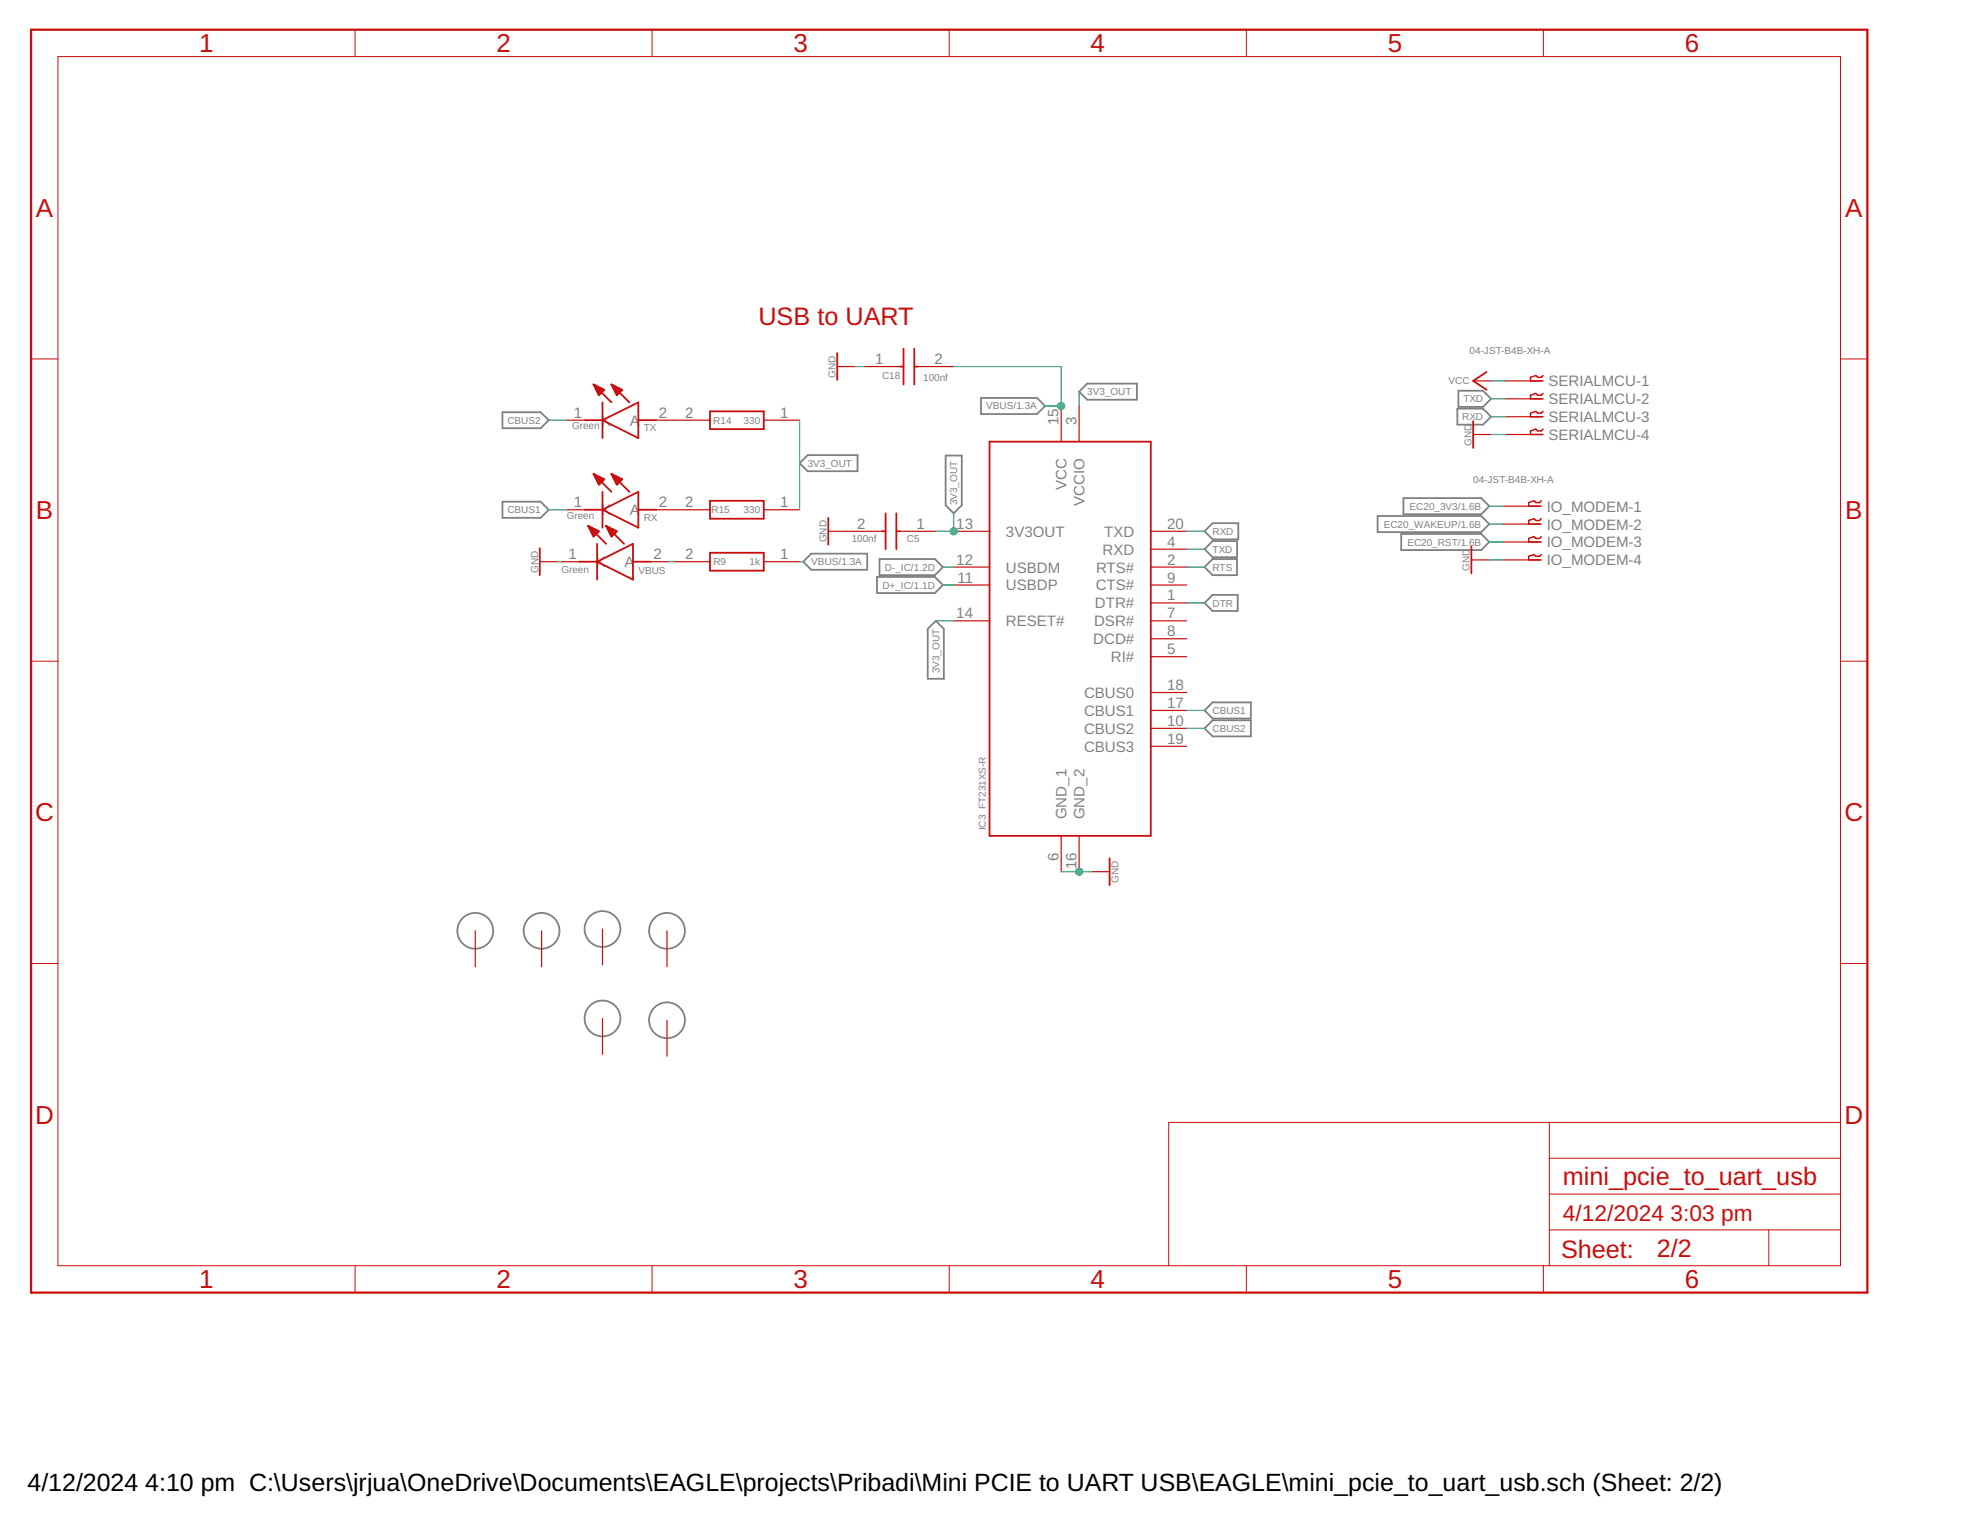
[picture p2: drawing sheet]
<svg xmlns="http://www.w3.org/2000/svg" width="279mm" height="216mm" viewBox="0 0 279 216" stroke-linecap="round" stroke-linejoin="round" font-family="sans-serif">
<g fill="none" stroke="#808080" stroke-width=".25">
<path d="M71.2 58.4h5.4l1.2 1.2-1.2 1.1h-5.4zM139.1 56.4h7.9l1.1 1.2-1.1 1.1h-7.9zM153 55.5l1.1-1.1h7.1v2.3h-7.1zM206.6 57.9h3.6l1.2 1.2-1.2 1.1h-3.6zM206.7 55.4h3.5l1.2 1.1-1.2 1.2h-3.5zM71.2 71.1h5.4l1.2 1.2-1.2 1.1h-5.4zM113.3 65.7l1.2-1.2h7.1v2.3h-7.1zM113.9 79.6l1.1-1.1h7.9v2.3h-7.9zM124.7 79.2h7.8l1.2 1.2-1.2 1.1h-7.8zM134 64.6h2.3v7l-1.1 1.2-1.2-1.2zM170.8 77.9l1.1-1.2h3.5v2.3h-3.5zM170.8 75.3l1.1-1.1h3.6v2.3h-3.6z"/>
<path d="M195.3 73.2h14.7l1.1 1.1-1.1 1.1h-14.7zM198.6 75.7h11.4l1.1 1.1-1.1 1.2h-11.4zM198.9 70.6h11.1l1.1 1.2-1.1 1.1h-11.1zM124.3 81.8h8.2l1.2 1.1-1.2 1.2h-8.2zM132.7 88l1.1 1.2v7h-2.3v-7zM170.8 80.4l1.1-1.2h3.4v2.3h-3.4zM170.8 85.5l1.1-1.2h3.6v2.3h-3.6zM170.8 100.7l1.1-1.1h5.4v2.3h-5.4zM170.8 103.3l1.1-1.2h5.4v2.3h-5.4z"/>
<circle cx="67.4" cy="132" r="2.54"/>
<circle cx="76.8" cy="132" r="2.54"/>
<circle cx="85.4" cy="131.7" r="2.54"/>
<circle cx="94.6" cy="132" r="2.54"/>
<circle cx="85.4" cy="144.4" r="2.54"/>
<circle cx="94.6" cy="144.6" r="2.54"/>
</g>
<g fill="none" stroke="#c90d0c" stroke-width=".14">
<path d="M8.2 8h252.7v171.4h-252.7zM50.3 4.2v3.8M92.4 4.2v3.8M134.6 4.2v3.8M176.7 4.2v3.8M218.8 4.2v3.8M4.4 50.9h3.8M260.9 50.9h3.8M4.4 93.7h3.8M260.9 93.7h3.8M4.4 136.6h3.8M260.9 136.6h3.8"/>
<path d="M219.6 159.1v20.3M260.9 159.1h-95.2v20.3M50.3 179.4v3.8M92.4 179.4v3.8M134.6 179.4v3.8M176.7 179.4v3.8M218.8 179.4v3.8M219.6 174.3h41.3M219.6 169.3h41.3M219.6 164.2h41.3M250.7 174.3v5.1"/>
</g>
<path d="M4.4 4.2h260.3v179h-260.3z" fill="none" stroke="#c90d0c" stroke-width=".32"/>
<g fill="none" stroke="#c90d0c" stroke-width=".25">
<path d="M82.9 59.6h2.5M84.1 54.5l2.6 2.5M84.1 54.5l.8 1.5 .8-.7M84.1 54.5l1.6 .8M84.2 54.6h.1M84.3 54.8h.5M84.4 55h.8M84.5 55.3h1.2M84.6 55.5h.8M84.8 55.7h.4M84.9 55.9h.1M85.4 59.6l5.1-2.6v5.1z"/>
<path d="M85.4 57v5.1M86.7 54.5l2.5 2.5M86.7 54.5l.7 1.5 .8-.7M86.7 54.5l1.5 .8M86.7 54.6h.2M86.8 54.8h.5M87 55h.8M87.1 55.3h1.1M87.2 55.5h.8M87.3 55.7h.5M87.4 55.9h.1M90.5 59.6h2.5"/>
<path d="M100.6 58.3h7.7v2.5h-7.7zM118.7 50.1v3.8M127.6 52h.5M128.1 49.4v5.1M129.6 49.4v5.1M129.6 52h.5M208.8 59.7v3.8M210.7 52.7l-1.9 1.3 1.9 1.3M76.5 77.7v3.8M82.1 79.6h2.5M82.9 72.3h2.5M83.4 74.5l2.5 2.6"/>
<path d="M83.4 74.5l1.5 .8-.8 .8zM83.4 74.6h.1M83.5 74.8h.4M83.6 75h.7M83.7 75.2h1.1M83.8 75.5h1M83.9 75.7h.6M84.1 75.9h.2M84.1 67.2l2.6 2.5M84.1 67.2l1.6 .7-.8 .8zM84.2 67.3h.1M84.3 67.5h.4"/>
<path d="M84.4 67.7h.8M84.5 67.9h1.1M84.6 68.2h.9M84.6 79.6l5.1-2.5v5.1zM84.6 77.1v5.1M84.7 68.4h.6M84.8 68.6h.2M85.4 72.3l5.1-2.6v5.1zM85.4 69.7v5.1M85.9 74.5l2.6 2.6M85.9 74.5l1.5 .8-.7 .8zM85.9 74.6h.1"/>
<path d="M86 74.8h.4M86.2 75h.7M86.3 75.2h1M86.4 75.5h.9M86.5 75.7h.6M86.6 75.9h.2M86.7 67.2l2.5 2.5M86.7 67.2l1.5 .7-.8 .8zM86.7 67.3h.1M86.8 67.5h.5M86.9 67.7h.8M87.1 67.9h1.1"/>
<path d="M87.2 68.2h.8M87.3 68.4h.5M87.4 68.6h.2M89.7 79.6h2.6M90.5 72.3h2.5M100.6 71h7.7v2.5h-7.7zM100.6 78.4h7.7v2.5h-7.7zM117.4 73.4v3.8M125 75.3h.5M125.5 72.8v5.1M127.1 72.8v5.1M127.1 75.3h.5"/>
<path d="M140.3 62.6h22.8v55.9h-22.8zM208.6 77.5v3.8M157.3 121.7v3.8"/>
</g>
<g fill="none" stroke="#c90d0c" stroke-width=".17">
<path d="M80.3 59.6h2.6M93 59.6h7.6M108.3 59.6h5M118.7 52h2.5M122.5 52h5.1M130.1 52h5.1M150.4 57.6v5M153 57.6v5M208.8 54h2.6M213.4 54h5.1M213.4 56.5h5.1M213.4 59.1h5.1"/>
<path d="M76.5 79.6h2.6M79.6 79.6h2.5M80.3 72.3h2.6M92.3 79.6h2.5M93 72.3h7.6M95.6 79.6h5M108.3 72.3h5M108.3 79.6h5M117.4 75.3h7.6M127.6 75.3h5.1M135.2 75.3h5.1M163.1 77.9h5.1"/>
<path d="M163.1 75.3h5.1M208.6 79.4h2.5M208.8 61.6h2.6M213.1 71.8h5.1M213.1 74.3h5.1M213.1 76.8h5.1M213.1 79.4h5.1M213.4 61.6h5.1M135.2 80.4h5.1M135.2 88h5.1M135.2 82.9h5.1M163.1 85.5h5.1"/>
<path d="M163.1 80.4h5.1M163.1 93.1h5.1M163.1 88h5.1M163.1 90.6h5.1M163.1 82.9h5.1M163.1 98.2h5.1M150.4 118.5v5.1M153 118.5v5.1M163.1 103.3h5.1M163.1 100.7h5.1M163.1 105.8h5.1M67.4 132v5"/>
<path d="M76.8 132v5M85.4 131.7v5.1M94.6 132v5M154.7 123.6h2.6M85.4 144.4v5.1M94.6 144.6v5.1"/>
</g>
<path d="M218.7 53.2l-.2 .3h-.5l-.3-.3-.7 .3v.5h1.7M218.7 55.8l-.2 .2h-.5l-.3-.2-.7 .2v.5h1.7M218.7 58.3l-.2 .3h-.5l-.3-.3-.7 .3v.5h1.7M218.5 71l-.3 .2h-.5l-.2-.2-.8 .2v.6h1.8M218.5 73.5l-.3 .3h-.5l-.2-.3-.8 .3v.5h1.8M218.5 76.1l-.3 .2h-.5l-.2-.2-.8 .2v.5h1.8M218.5 78.6l-.3 .3h-.5l-.2-.3-.8 .3v.5h1.8M218.7 60.8l-.2 .3h-.5l-.3-.3-.7 .3v.5h1.7" fill="none" stroke="#c90d0c" stroke-width=".21"/>
<g fill="none" stroke="#0dab76" stroke-width=".17">
<path d="M77.8 59.6h2.5M113.3 59.6v12.7M121.2 52h1.3M135.2 52h15.2v5.6h-2.3M153 55.5v2.1M211.4 56.5h2M211.4 59.1h2M211.4 54h2M77.8 72.3h2.5M79.1 79.6h.5M94.8 79.6h.8M113.3 79.6h.6"/>
<path d="M135.2 72.8v2.5h-2.5M168.2 75.3h2.6M168.2 77.9h2.6M211.1 79.4h2M211.1 71.8h2M211.1 74.3h2M211.1 76.8h2M211.4 61.6h2M132.7 88h2.5M133.7 80.4h1.5M133.7 82.9h1.5M168.2 80.4h2.6"/>
<path d="M168.2 85.5h2.6M168.2 100.7h2.6M168.2 103.3h2.6M150.4 123.6h4.3"/>
</g>
<g fill="#0dab76" stroke="#0dab76" stroke-width=".14">
<circle cx="153" cy="123.6" r=".51"/>
<circle cx="150.4" cy="57.6" r=".51"/>
<circle cx="135.2" cy="75.3" r=".51"/>
</g>
<g font-size="3.7" fill="#c90d0c">
<text x="28.3" y="7.4">1</text>
<text x="70.4" y="7.4">2</text>
<text x="112.5" y="7.4">3</text>
<text x="154.6" y="7.4">4</text>
<text x="196.7" y="7.4">5</text>
<text x="238.8" y="7.4">6</text>
<text x="5.1" y="30.7">A</text>
<text x="261.6" y="30.7">A</text>
<text x="5.1" y="73.6">B</text>
<text x="261.6" y="73.6">B</text>
<text x="5" y="116.4">C</text>
<text x="261.5" y="116.4">C</text>
<text x="5" y="159.3">D</text>
<text x="261.5" y="159.3">D</text>
<text x="28.3" y="182.6">1</text>
<text x="70.4" y="182.6">2</text>
<text x="112.5" y="182.6">3</text>
<text x="154.6" y="182.6">4</text>
<text x="196.7" y="182.6">5</text>
<text x="238.8" y="182.6">6</text>
</g>
<g font-size="3.6" fill="#c90d0c">
<text x="107.5" y="46.1">USB to UART</text>
<text x="221.5" y="168">mini_pcie_to_uart_usb</text>
<text x="221.3" y="178.3">Sheet:</text>
<text x="234.9" y="178.2">2/2</text>
</g>
<g font-size="3.5">
<text x="3.9" y="211.4">4/12/2024</text>
<text x="20.6" y="211.4">4:10 pm C:\Users\jrjua\OneDrive\Documents\EAGLE\projects\Pribadi\Mini PCIE to UART USB\EAGLE\mini_pcie_to_uart_usb.sch (Sheet: 2/2)</text>
</g>
<g font-size="3.2" fill="#c90d0c">
<text x="221.5" y="173.1">4/12/2024</text>
<text x="236.8" y="173.1">3:03 pm</text>
</g>
<g font-size="2.1" fill="#808080">
<text x="124" y="51.6">1</text>
<text x="132.4" y="51.6">2</text>
<text x="81.3" y="59.2">1</text>
<text x="93.4" y="59.2">2</text>
<text x="97.1" y="59.2">2</text>
<text x="110.6" y="59.2">1</text>
<text x="219.5" y="54.7">SERIALMCU-1</text>
<text x="219.5" y="57.3">SERIALMCU-2</text>
<text x="219.5" y="59.8">SERIALMCU-3</text>
<text x="85.2" y="60.3">K</text>
<text x="89.3" y="60.3">A</text>
<text x="150.1" y="60.3" transform="rotate(-90 150.1 60.3)">15</text>
<text x="152.6" y="60.3" transform="rotate(-90 152.6 60.3)">3</text>
<text x="219.5" y="62.4">SERIALMCU-4</text>
<text x="81.3" y="71.9">1</text>
<text x="93.4" y="71.9">2</text>
<text x="97.1" y="71.9">2</text>
<text x="110.6" y="71.9">1</text>
<text x="151.2" y="69.5" transform="rotate(-90 151.2 69.5)">VCC</text>
<text x="153.7" y="71.7" transform="rotate(-90 153.7 71.7)">VCCIO</text>
<text x="85.2" y="73">K</text>
<text x="89.3" y="73">A</text>
<text x="121.5" y="75">2</text>
<text x="129.9" y="75">1</text>
<text x="135.6" y="75">13</text>
<text x="142.6" y="76.1">3V3OUT</text>
<text x="156.5" y="76.1">TXD</text>
<text x="165.5" y="77.5">4</text>
<text x="165.5" y="75">20</text>
<text x="219.2" y="72.5">IO_MODEM-1</text>
<text x="219.2" y="75.1">IO_MODEM-2</text>
<text x="219.2" y="77.6">IO_MODEM-3</text>
<text x="80.6" y="79.3">1</text>
<text x="84.4" y="80.4">K</text>
<text x="88.5" y="80.4">A</text>
<text x="92.6" y="79.3">2</text>
<text x="97.1" y="79.3">2</text>
<text x="110.6" y="79.3">1</text>
<text x="135.6" y="80">12</text>
<text x="135.7" y="82.6">11</text>
<text x="142.6" y="83.7">USBDP</text>
<text x="142.6" y="81.2">USBDM</text>
<text x="155.3" y="83.7">CTS#</text>
<text x="155.4" y="81.2">RTS#</text>
<text x="156.3" y="78.6">RXD</text>
<text x="165.5" y="80">2</text>
<text x="165.5" y="82.6">9</text>
<text x="219.2" y="80.1">IO_MODEM-4</text>
<text x="135.6" y="87.7">14</text>
<text x="142.6" y="88.8">RESET#</text>
<text x="155.1" y="88.8">DSR#</text>
<text x="155.2" y="86.2">DTR#</text>
<text x="165.5" y="85.1">1</text>
<text x="165.5" y="87.7">7</text>
<text x="155" y="91.3">DCD#</text>
<text x="157.5" y="93.9">RI#</text>
<text x="165.5" y="92.7">5</text>
<text x="165.5" y="90.2">8</text>
<text x="153.7" y="101.5">CBUS1</text>
<text x="153.7" y="98.9">CBUS0</text>
<text x="165.5" y="100.4">17</text>
<text x="165.5" y="97.8">18</text>
<text x="153.7" y="104">CBUS2</text>
<text x="153.7" y="106.6">CBUS3</text>
<text x="165.5" y="102.9">10</text>
<text x="165.5" y="105.4">19</text>
<text x="151.2" y="116.2" transform="rotate(-90 151.2 116.2)">GND_1</text>
<text x="153.7" y="116.2" transform="rotate(-90 153.7 116.2)">GND_2</text>
<text x="150.1" y="122" transform="rotate(-90 150.1 122)">6</text>
<text x="152.6" y="123.2" transform="rotate(-90 152.6 123.2)">16</text>
</g>
<g font-size="1.4" fill="#808080">
<text x="118.4" y="53.5" transform="rotate(-90 118.4 53.5)">GND</text>
<text x="125" y="53.7">C18</text>
<text x="130.9" y="54">100nf</text>
<text x="208.3" y="50.2">04-JST-B4B-XH-A</text>
<text x="139.8" y="58.1">VBUS/1.3A</text>
<text x="154.1" y="56">3V3_OUT</text>
<text x="205.3" y="54.5">VCC</text>
<text x="207.3" y="59.6">RXD</text>
<text x="207.4" y="57">TXD</text>
<text x="71.9" y="60.1">CBUS2</text>
<text x="81.1" y="60.8">Green</text>
<text x="91.3" y="61.1">TX</text>
<text x="101.1" y="60.1">R14</text>
<text x="105.4" y="60.1">330</text>
<text x="208.6" y="63.2" transform="rotate(-90 208.6 63.2)">GND</text>
<text x="114.5" y="66.2">3V3_OUT</text>
<text x="135.7" y="71.6" transform="rotate(-90 135.7 71.6)">3V3_OUT</text>
<text x="208.8" y="68.5">04-JST-B4B-XH-A</text>
<text x="71.9" y="72.8">CBUS1</text>
<text x="80.3" y="73.5">Green</text>
<text x="91.3" y="73.8">RX</text>
<text x="100.9" y="72.8">R15</text>
<text x="105.4" y="72.8">330</text>
<text x="117.2" y="76.9" transform="rotate(-90 117.2 76.9)">GND</text>
<text x="120.7" y="76.8">100nf</text>
<text x="128.6" y="76.8">C5</text>
<text x="171.9" y="75.8">RXD</text>
<text x="196.2" y="74.8">EC20_WAKEUP/1.6B</text>
<text x="199.5" y="77.3">EC20_RST/1.6B</text>
<text x="199.8" y="72.3">EC20_3V3/1.6B</text>
<text x="76.3" y="81.2" transform="rotate(-90 76.3 81.2)">GND</text>
<text x="79.6" y="81.2">Green</text>
<text x="90.5" y="81.4">VBUS</text>
<text x="101.1" y="80.1">R9</text>
<text x="106.3" y="80.1">1k</text>
<text x="115" y="80.1">VBUS/1.3A</text>
<text x="125.1" y="83.4">D+_IC/1.1D</text>
<text x="125.5" y="80.9">D-_IC/1.2D</text>
<text x="171.9" y="80.9">RTS</text>
<text x="171.9" y="78.4">TXD</text>
<text x="208.3" y="80.9" transform="rotate(-90 208.3 80.9)">GND</text>
<text x="171.9" y="86">DTR</text>
<text x="133.2" y="95.4" transform="rotate(-90 133.2 95.4)">3V3_OUT</text>
<text x="171.9" y="101.2">CBUS1</text>
<text x="171.9" y="103.8">CBUS2</text>
<text x="139.8" y="117.7" transform="rotate(-90 139.8 117.7)">IC3 FT231XS-R</text>
<text x="158.6" y="125.1" transform="rotate(-90 158.6 125.1)">GND</text>
</g>
</svg>
